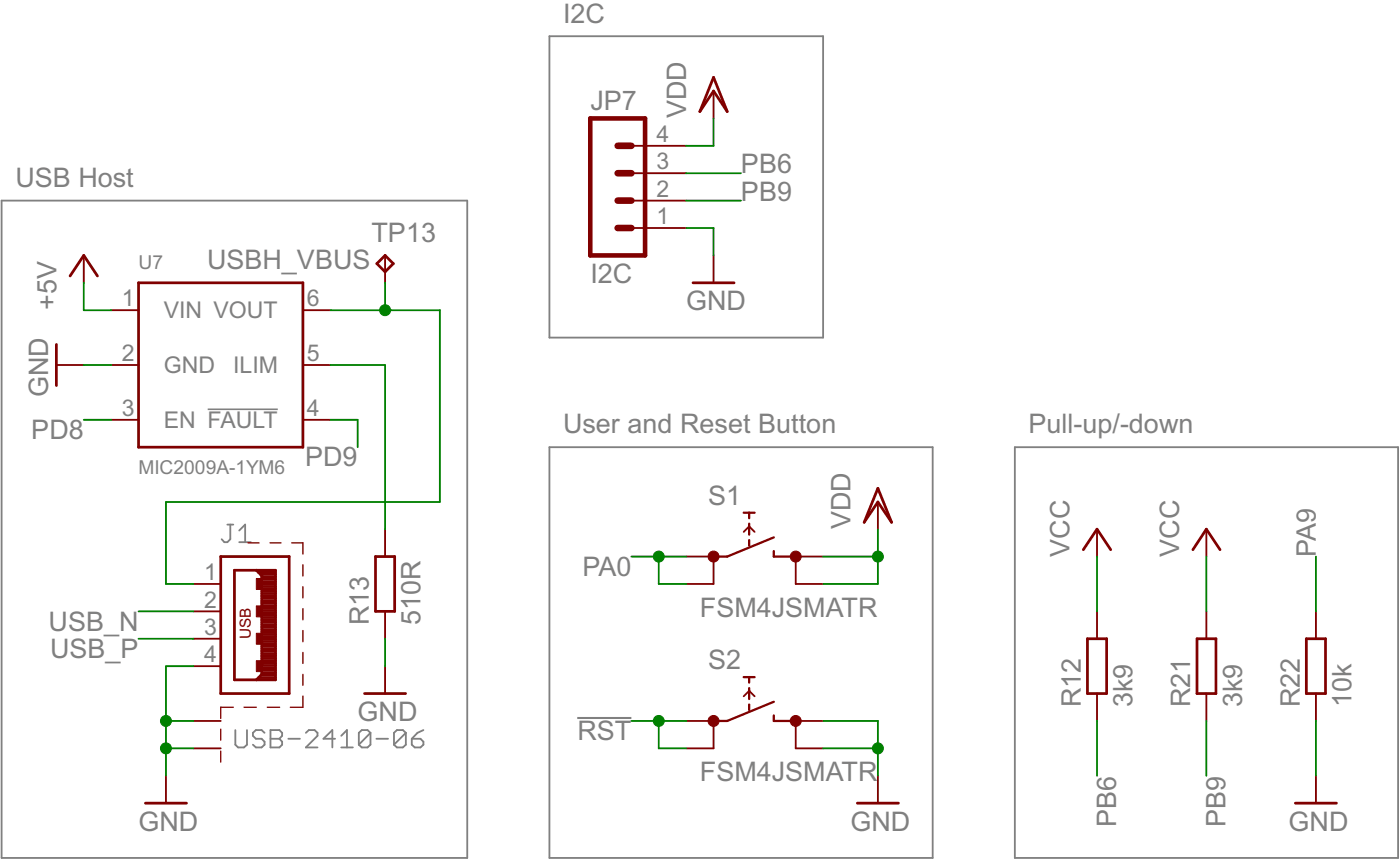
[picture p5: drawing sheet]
<svg xmlns="http://www.w3.org/2000/svg" width="130mm" height="80mm" viewBox="0 0 130 80" stroke-linecap="round" stroke-linejoin="round" font-family="sans-serif">
<g fill="none" stroke="#808080" stroke-width=".17">
<path d="M.1 18.6h43.2v60.9h-43.2zM50.9 3.4h25.4v27.9h-25.4zM21.1 48.6h.5M21.4 48.6v1.4l-.3 .3h-.3l-.2-.3M22.2 50.3h1.1M22.2 49.2l.5-.6v1.7M50.9 41.5h35.6v38h-35.6zM94.1 41.5h35.5v38h-35.5zM21.8 67.7v1.3l.3 .3h.5l.3-.3v-1.3M24.5 67.9l-.2-.2h-.6l-.2 .2v.3l.2 .3h.6l.2 .3v.2l-.2 .3h-.6l-.2-.3M25.1 67.7h.8l.3 .2v.3l-.3 .3 .3 .3v.2l-.3 .3h-.8zM25.1 68.5h.8"/>
<path d="M26.7 68.5h1.1M28.4 67.9l.2-.2h.6l.2 .2v.3l-1 1.1h1M31.1 68.5h-1.1l.8-.8v1.6M31.6 69.3h1.1M31.6 68.2l.6-.5v1.6M34.4 67.9v1.1l-.3 .3h-.6l-.2-.3M34.4 67.9l-.3-.2h-.6l-.2 .2v1.1M34.4 67.9l-1.1 1.1M34.9 68.5h1.1M37.6 67.9v1.1l-.2 .3h-.6l-.3-.3M37.6 67.9l-.2-.2h-.6l-.3 .2v1.1M37.6 67.9l-1.1 1.1"/>
<path d="M38.2 68.5h.8l.3 .3v.2l-.3 .3h-.5l-.3-.3zM39.3 67.7l-.6 .2-.5 .6"/>
</g>
<path d="M19.3 37.9h6.5" fill="none" stroke="#808080" stroke-width=".15"/>
<path d="M53.5 66.6h5" fill="none" stroke="#808080" stroke-width=".19"/>
<g fill="none" stroke="#800000" stroke-width=".25">
<path d="M66.2 7.2l1.2 3.1-1.2-1.9-1.3 1.9zM5.2 31.9v3.8M6.5 25.6l1.3-1.9 1.2 1.9M12.8 26.2h15.3v15.3h-15.3zM34.9 24.4l.8-.7 .8 .7-.8 .8zM64.3 26.2h3.8M20.5 51.6h6.3v12.7h-6.3zM21.7 52.9h3.8v10.1h-3.8zM23.8 52.9l.5 .5v9.1l-.5 .5M23.9 53h1.6M24.2 53.2h1.3M24.3 59.9h1.2"/>
<path d="M24.3 59.7h1.2M24.3 59.5h1.2M24.3 59.3h1.2M24.3 59h1.2M24.3 58.8h1.2M24.3 58.6h1.2M24.3 58.4h1.2M24.3 58.1h1.2M24.3 57.9h1.2M24.3 57.7h1.2M24.3 57.5h1.2M24.3 57.2h1.2"/>
<path d="M24.3 57h1.2M24.3 56.8h1.2M24.3 56.6h1.2M24.3 56.4h1.2M24.3 56.1h1.2M24.3 55.9h1.2M24.3 55.7h1.2M24.3 55.5h1.2M24.3 55.3h1.2M24.3 55h1.2M24.3 54.8h1.2M24.3 54.6h1.2"/>
<path d="M24.3 54.4h1.2M24.3 54.1h1.2M24.3 53.9h1.2M24.3 53.7h1.2M24.3 53.5h1.2M34.8 51.6h1.8v5.1h-1.8zM81.4 45.3l1.3 3.1-1.3-1.9-1.3 1.9zM100.5 51l1.2-1.9 1.3 1.9M100.8 59.2h1.8v5.1h-1.8zM110.6 51l1.3-1.9 1.2 1.9M111 59.2h1.8v5.1h-1.8zM121.1 59.2h1.8v5.1h-1.8z"/>
<path d="M13.5 74.5h3.8M24 62.8h1.5M24.2 62.6h1.3M24.3 62.4h1.2M24.3 62.1h1.2M24.3 61.9h1.2M24.3 61.7h1.2M24.3 61.5h1.2M24.3 61.2h1.2M24.3 61h1.2M24.3 60.8h1.2M24.3 60.6h1.2"/>
<path d="M24.3 60.4h1.2M24.3 60.1h1.2M33.8 64.3h3.8M79.5 74.5h3.8M120.1 74.5h3.8"/>
</g>
<g fill="#800000" stroke="#800000" stroke-width=".09">
<path d="M23.8 53.6h.5v1h-.5z"/>
<path d="M23.8 56.2h.5v1h-.5z"/>
<path d="M23.8 58.7h.5v1h-.5z"/>
<path d="M23.8 61.2h.5v1.1h-.5z"/>
</g>
<g fill="none" stroke="#800000" stroke-width=".17">
<path d="M58.5 18.6h5.1M58.5 16.1h5.1M58.5 13.5h5.1M66.2 8.4v2.6M5.2 33.8h2.6M7.8 23.7v2.5M10.3 28.8h2.5M10.3 33.8h2.5M10.3 38.9h2.5M28.1 28.8h2.5M28.1 33.8h2.5M28.1 38.9h2.5"/>
<path d="M35.7 23.7v2.5M58.5 21.1h5.1M66.2 23.7v2.5M17.9 54.1h2.6M17.9 56.7h2.6M17.9 59.2h2.6M35.7 49.1v2.5M35.7 56.7v2.5M63.6 51.6h2.6v2.5h-2.6M69 49.3l.5-.5 .5 .5M76.3 51.6h-2.5v2.5h2.5M81.4 46.5v2.6"/>
<path d="M101.7 49.1v2.5M101.7 56.7v2.5M111.9 49.1v2.5M111.9 56.7v2.5M122 56.7v2.5M15.4 71.9v2.6M17.9 61.8h2.6M17.9 66.8h2.6M17.9 69.4h2.6M35.7 61.8v2.5M63.6 66.8h2.6v2.6h-2.6M69 64.6l.5-.6 .5 .6"/>
<path d="M76.3 66.8h-2.5v2.6h2.5M81.4 71.9v2.6M101.7 64.3v2.5M111.9 64.3v2.5M122 64.3v2.5M122 71.9v2.6"/>
</g>
<g fill="none" stroke="#800000" stroke-width=".13">
<path d="M23 50.3h1M25 50.3h1.1M27.1 50.3h1v1.1M28.1 52.4v1M28.1 54.4v1M28.1 56.4v1.1M28.1 58.5v1M20.5 67.6v1M20.5 69.6v1M21.6 65.6h-1.1v1M22.6 65.6h1.2M24.8 65.6h1.1"/>
<path d="M28.1 60.5v1M28.1 62.5v1M28.1 64.5v1.1h-1.2"/>
</g>
<path d="M54.7 11h5.1v12.7h-5.1z" fill="none" stroke="#800000" stroke-width=".42"/>
<path d="M57.3 16.1h1.2M57.3 18.6h1.2M57.3 13.5h1.2M57.3 21.1h1.2" fill="none" stroke="#800000" stroke-width=".61"/>
<path d="M69 47.5h1M69.5 47.5v.5M69.5 48.5v1.1M69.5 50.1v.5M71.8 51.1v.5h2M71.8 49.8l-4.4 1.8h-1.2M69 62.8h1M69.5 62.8v.5M69.5 63.8v1M69.5 65.3v.5M71.8 65.1l-4.4 1.7h-1.2M71.8 66.3v.5h2" fill="none" stroke="#800000" stroke-width=".21"/>
<g fill="#800000" stroke="#800000" stroke-width=".09">
<circle cx="66.2" cy="66.8" r=".51"/>
<circle cx="73.8" cy="66.8" r=".51"/>
<circle cx="66.2" cy="51.6" r=".51"/>
<circle cx="73.8" cy="51.6" r=".51"/>
</g>
<g fill="none" stroke="#008000" stroke-width=".17">
<path d="M63.6 18.6h5.1M63.6 16.1h5.1M66.2 11v2.5h-2.6M7.8 33.8h2.5M7.8 26.2v2.6h2.5M7.8 38.9h2.5M30.6 28.8h10.2v17.7h-25.4v7.6h2.5M30.6 33.8h5.1v15.3M30.6 38.9h2.6v2.6M35.7 26.2v2.6M63.6 21.1h2.6v2.6M12.8 59.2h5.1"/>
<path d="M12.8 56.7h5.1M35.7 59.2v2.6M58.5 51.6h5.1M61.1 51.6v2.5h2.5M76.3 51.6h5.1M81.4 49.1v5h-5.1M101.7 51.6v5.1M111.9 51.6v5.1M122 51.6v5.1M15.4 69.4h2.5M15.4 66.8h2.5M17.9 61.8h-2.5v10.1"/>
<path d="M58.5 66.8h5.1M61.1 66.8v2.6h2.5M76.3 69.4h5.1M76.3 66.8h5.1v5.1M101.7 66.8v5.1M111.9 66.8v5.1M122 66.8v5.1"/>
</g>
<g fill="#008000" stroke="#008000" stroke-width=".09">
<circle cx="15.4" cy="69.4" r=".51"/>
<circle cx="15.4" cy="66.8" r=".51"/>
<circle cx="81.4" cy="69.4" r=".51"/>
<circle cx="35.7" cy="28.8" r=".51"/>
<circle cx="81.4" cy="51.6" r=".51"/>
<circle cx="61.1" cy="66.8" r=".51"/>
<circle cx="61.1" cy="51.6" r=".51"/>
</g>
<g font-size="2.8" fill="#808080">
<text x="52.2" y="2.1">I2C</text>
<text x="54.7" y="10.2">JP7</text>
<text x="63.6" y="11" transform="rotate(-90 63.6 11)">VDD</text>
<text x="1.4" y="17.3">USB Host</text>
<text x="68.7" y="16.1">PB6</text>
<text x="34.4" y="22.4">TP13</text>
<text x="68.7" y="18.6">PB9</text>
<text x="5.2" y="28.8" transform="rotate(-90 5.2 28.8)">+5V</text>
<text x="19.2" y="24.9">USBH_VBUS</text>
<text x="54.7" y="26.2">I2C</text>
<text x="63.6" y="28.8">GND</text>
<text x="2.9" y="40.7">PD8</text>
<text x="4.5" y="36.8" transform="rotate(-90 4.5 36.8)">GND</text>
<text x="52.2" y="40.2">User and Reset Button</text>
<text x="95.4" y="40.2">Pull-up/-down</text>
<text x="28.3" y="43.2">PD9</text>
<text x="65.7" y="46.8">S1</text>
<text x="54" y="53.4">PA0</text>
<text x="78.9" y="49.1" transform="rotate(-90 78.9 49.1)">VDD</text>
<text x="99.2" y="51.6" transform="rotate(-90 99.2 51.6)">VCC</text>
<text x="109.3" y="51.6" transform="rotate(-90 109.3 51.6)">VCC</text>
<text x="122" y="51.6" transform="rotate(-90 122 51.6)">PA9</text>
<text x="4.5" y="58.5">USB_N</text>
<text x="34.2" y="58" transform="rotate(-90 34.2 58)">R13</text>
<text x="39" y="58" transform="rotate(-90 39 58)">510R</text>
<text x="64.9" y="57.2">FSM4JSMATR</text>
<text x="4.6" y="61">USB_P</text>
<text x="65.7" y="62">S2</text>
<text x="100.2" y="65.6" transform="rotate(-90 100.2 65.6)">R12</text>
<text x="105" y="65.6" transform="rotate(-90 105 65.6)">3k9</text>
<text x="110.4" y="65.6" transform="rotate(-90 110.4 65.6)">R21</text>
<text x="115.2" y="65.6" transform="rotate(-90 115.2 65.6)">3k9</text>
<text x="120.5" y="65.6" transform="rotate(-90 120.5 65.6)">R22</text>
<text x="125.3" y="65.6" transform="rotate(-90 125.3 65.6)">10k</text>
<text x="33.2" y="66.8">GND</text>
<text x="53.5" y="68.6">RST</text>
<text x="12.9" y="77">GND</text>
<text x="64.9" y="72.4">FSM4JSMATR</text>
<text x="78.9" y="77">GND</text>
<text x="103.5" y="76.7" transform="rotate(-90 103.5 76.7)">PB6</text>
<text x="113.7" y="76.7" transform="rotate(-90 113.7 76.7)">PB9</text>
<text x="119.5" y="77">GND</text>
</g>
<g font-size="2.4" fill="#808080">
<text x="60.9" y="15.7">3</text>
<text x="60.9" y="13.2">4</text>
<text x="60.9" y="20.8">1</text>
<text x="60.9" y="18.2">2</text>
<text x="11.3" y="28.4">1</text>
<text x="15.2" y="29.5">VIN VOUT</text>
<text x="28.4" y="28.4">6</text>
<text x="11.3" y="33.5">2</text>
<text x="15.2" y="34.6">GND</text>
<text x="21.6" y="34.6">ILIM</text>
<text x="28.4" y="33.5">5</text>
<text x="11.3" y="38.6">3</text>
<text x="15.2" y="39.7">EN FAULT</text>
<text x="28.4" y="38.6">4</text>
<text x="18.9" y="53.8">1</text>
<text x="18.9" y="56.3">2</text>
<text x="18.9" y="58.9">3</text>
<text x="18.9" y="61.4">4</text>
</g>
<g font-size="2" fill="#808080">
<text x="12.9" y="24.9">U7</text>
<text x="12.9" y="44">MIC2009A-1YM6</text>
</g>
<text font-size="1.6" fill="#800000" x="23.3" y="59.2" transform="rotate(-90 23.3 59.2)">USB</text>
</svg>
